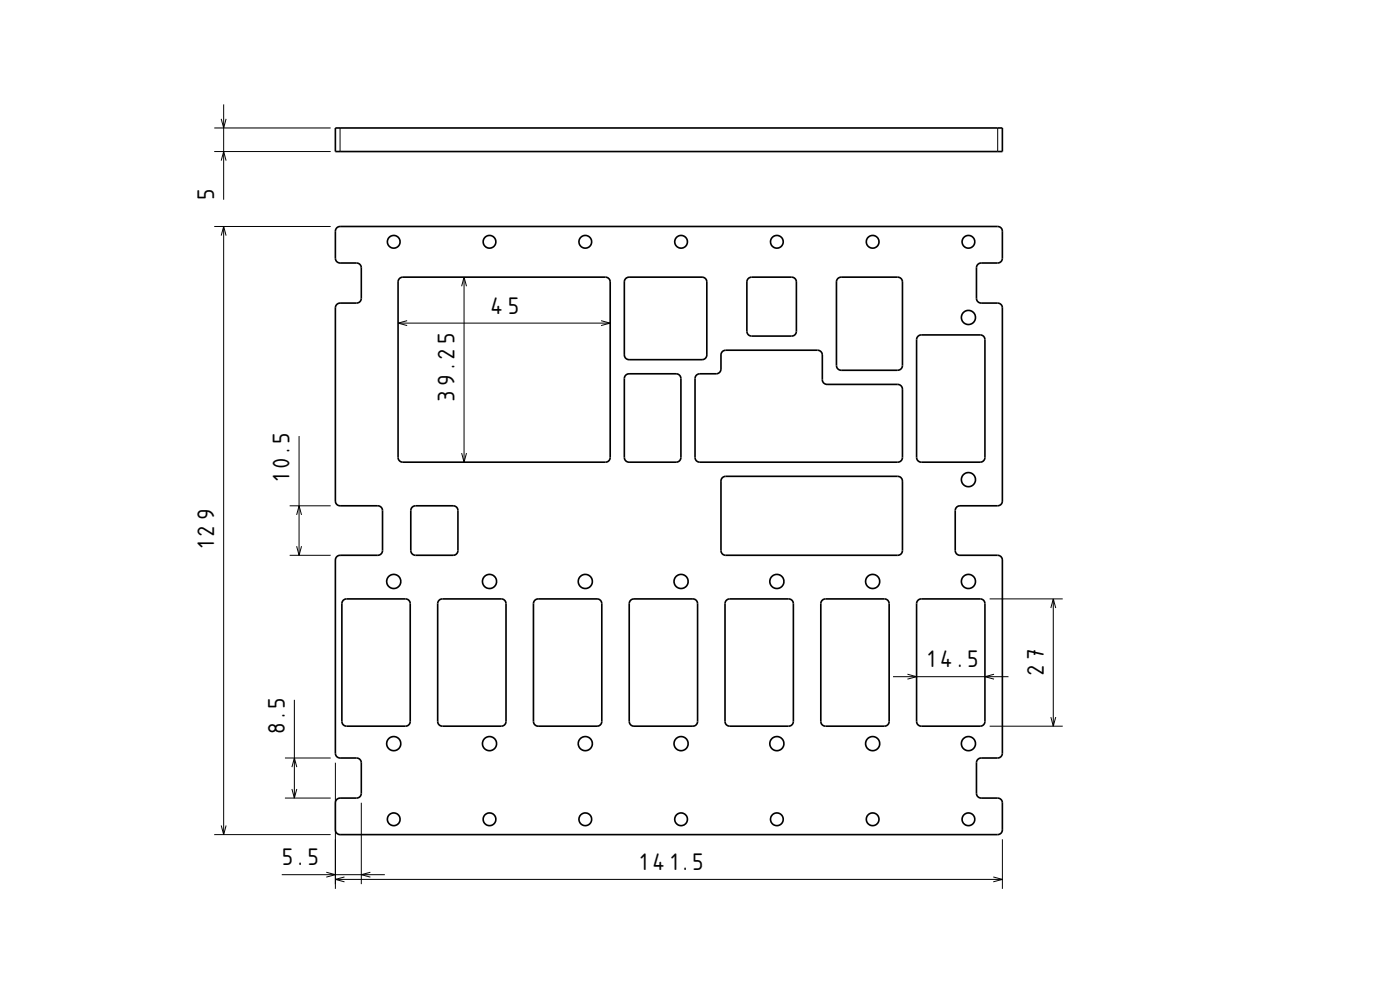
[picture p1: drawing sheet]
<svg xmlns="http://www.w3.org/2000/svg" width="297mm" height="210mm" viewBox="0 0 297 210" stroke-linecap="round" stroke-linejoin="round" font-family="sans-serif">
<g fill="none" stroke="#000" stroke-width=".21">
<path d="M45.4 32.1h24.7M45.4 27.1h24.7M46.9 25.2l.5 1.9 .6-1.9M46.9 34.1l.5-2 .6 2M47.4 22.1v20.3M72.1 27.1v5M211.6 27.1v5M45.4 48h24.7M46.9 50l.5-2 .6 2M47.4 48v129M98.4 58.8v39.2M84.4 68.5h45"/>
<path d="M86.4 68l-2 .5 2 .6M97.9 60.7l.5-1.9 .6 1.9M127.5 68l1.9 .5-1.9 .6M63.4 92.5v25.3M97.9 96.1l.5 1.9 .6-1.9M61.4 117.8h8.7M61.4 107.3h8.7M62.9 109.2l.5-1.9 .6 1.9M62.9 115.9l.5 1.9 .6-1.9M209.9 127h15.5M222.9 129l.5-2 .6 2M223.4 127v27"/>
<path d="M62.4 148.4v20.9M189.4 143.5h24.5M192.5 143l1.9 .5-1.9 .6M209.9 154h15.5M210.9 143l-2 .5 2 .6M222.9 152.1l.5 1.9 .6-1.9M45.4 177h24.7M46.9 175.1l.5 1.9 .6-1.9M60.4 169.3h9.7M60.4 160.8h9.7M61.9 162.7l.5-1.9 .6 1.9M61.9 167.4l.5 1.9 .6-1.9"/>
<path d="M71.1 161.8v26.7M76.6 170.3v17.2M212.6 178v10.5M59.8 185.5h21.8M69.2 185l1.9 .5-1.9 .6M71.1 186.5h141.5M73.1 186l-2 .5 2 .6M78.6 185l-2 .5 2 .6M210.7 186l1.9 .5-1.9 .6"/>
</g>
<g fill="none" stroke="#000" stroke-width=".35">
<path d="M71.1 27.1h141.5v5h-141.5zM71.5 48.3l.6-.3h139.5l.8 .4 .2 .6v6.1l-.3 .4-.4 .3h-3.8l-.4 .1-.4 .3-.2 .6v6.5l.2 .5 .5 .4 4.2 .1 .5 .5 .1 .5v41.1l-.3 .6-.7 .3h-8.2l-.6 .4-.2 .6v8.5l.3 .7 .7 .3h8.1l.5 .2 .4 .5v41.4l-.3 .6-.4 .3h-4l-.6 .4-.2 .6v6.5l.2 .5 .3 .3 .5 .2h3.9l.4 .3 .2 .4v6l-.3 .8-.7 .2h-139.5l-.7-.3-.3-.7 .1-6 .3-.4 .4-.3h3.7l.5-.1 .4-.4 .1-.5v-6.5l-.1-.5-.5-.5-4.2-.1-.5-.4-.2-.5 .1-41.1 .3-.6 .4-.3h8.2l.7-.3 .3-.6v-8.6l-.2-.7-.8-.3h-8l-.7-.3-.2-.5v-41.3l.1-.5 .6-.4h4l.6-.5 .1-.5v-6.5l-.1-.5-.3-.3-.5-.2-3.9-.1-.4-.2-.2-.5-.1-6zM84.8 59.1l.6-.3h43l.8 .3 .2 .7v37.2l-.3 .8-.7 .2h-43l-.7-.3-.3-.7v-37.2zM132.8 59.1l.6-.3h15.5l.8 .3 .2 .7v15.5l-.3 .7-.7 .3h-15.5l-.7-.3-.3-.7v-15.5zM158.8 59.1l.6-.3h8.5l.8 .3 .2 .7v10.5l-.3 .7-.7 .3h-8.5l-.7-.3-.3-.7v-10.5zM177.8 59.1l.6-.3h12l.6 .2 .3 .3 .1 .5v17.7l-.1 .6-.4 .3-.5 .1h-12l-.5-.1-.3-.4-.2-.5v-17.7zM132.8 79.6l.6-.3h10l.6 .2 .3 .3 .1 .5v16.7l-.1 .6-.4 .3-.5 .1h-10l-.5-.1-.3-.4-.2-.5v-16.7zM147.8 79.6l.6-.3h3.5l.7-.3 .3-.6 .1-3.4 .3-.4 .4-.3h20.1l.4 .3 .2 .7 .1 5.5 .2 .4 .4 .3h15.3l.8 .4 .2 .6v14.9l-.3 .4-.7 .2h-42.3l-.5-.5-.2-.5v-16.7zM194.8 71.3l.6-.3h12.6l.5 .2 .3 .4 .1 .4v25l-.1 .6-.4 .3-.5 .1h-12.5l-.5-.1-.3-.4-.2-.5v-25zM87.5 107.6l.6-.3h8l.8 .3 .2 .7v8.5l-.3 .7-.7 .3h-8l-.7-.3-.3-.7v-8.5zM153.3 101.3l.6-.3 36.9 .1 .4 .3 .2 .6v15.1l-.3 .4-.7 .3-36.8-.1-.4-.2-.3-.7v-14.8zM72.8 127.3l.7-.3h12.6l.5 .2 .3 .4 .1 .4v25l-.1 .6-.4 .3-.5 .1h-12.5l-.5-.1-.4-.4-.1-.5v-25z"/>
<path d="M93.2 127.3l.6-.3h12.6l.5 .2 .3 .4 .1 .4v25l-.1 .6-.4 .3-.5 .1h-12.5l-.5-.1-.3-.4-.2-.5v-25zM113.5 127.3l.7-.3h12.5l.5 .2 .3 .4 .2 .4v25l-.2 .6-.4 .3-.4 .1h-12.5l-.6-.1-.3-.4-.1-.5v-25zM133.8 127.3l.7-.3h12.6l.4 .2 .4 .4 .1 .4v25l-.2 .6-.3 .3-.5 .1h-12.5l-.6-.1-.3-.4-.1-.5v-25zM154.1 127.3l.7-.3h12.6l.5 .2 .3 .4 .1 .4v25l-.2 .6-.3 .3-.5 .1h-12.5l-.5-.1-.4-.4-.1-.5v-25zM174.4 127.3l.7-.3h12.6l.5 .2 .3 .4 .1 .4v25l-.1 .6-.4 .3-.5 .1h-12.5l-.5-.1-.4-.4-.1-.5v-25zM194.8 127.3l.6-.3h12.6l.5 .2 .3 .4 .1 .4v25l-.1 .6-.4 .3-.5 .1h-12.5l-.5-.1-.3-.4-.2-.5v-25z"/>
<circle cx="83.5" cy="51.3" r="1.35"/>
<circle cx="103.8" cy="51.3" r="1.35"/>
<circle cx="124.2" cy="51.3" r="1.35"/>
<circle cx="144.5" cy="51.3" r="1.35"/>
<circle cx="164.8" cy="51.3" r="1.35"/>
<circle cx="185.1" cy="51.3" r="1.35"/>
<circle cx="205.4" cy="51.3" r="1.35"/>
<circle cx="205.4" cy="67.3" r="1.5"/>
<circle cx="205.4" cy="101.7" r="1.5"/>
<circle cx="83.5" cy="123.3" r="1.5"/>
<circle cx="103.8" cy="123.3" r="1.5"/>
<circle cx="124.2" cy="123.3" r="1.5"/>
<circle cx="144.5" cy="123.3" r="1.5"/>
<circle cx="164.8" cy="123.3" r="1.5"/>
<circle cx="185.1" cy="123.3" r="1.5"/>
<circle cx="205.4" cy="123.3" r="1.5"/>
<circle cx="83.5" cy="157.7" r="1.5"/>
<circle cx="103.8" cy="157.7" r="1.5"/>
<circle cx="124.2" cy="157.7" r="1.5"/>
<circle cx="144.5" cy="157.7" r="1.5"/>
<circle cx="164.8" cy="157.7" r="1.5"/>
<circle cx="185.1" cy="157.7" r="1.5"/>
<circle cx="205.4" cy="157.7" r="1.5"/>
<circle cx="83.5" cy="173.8" r="1.35"/>
<circle cx="103.8" cy="173.8" r="1.35"/>
<circle cx="124.2" cy="173.8" r="1.35"/>
<circle cx="144.5" cy="173.8" r="1.35"/>
<circle cx="164.8" cy="173.8" r="1.35"/>
<circle cx="185.1" cy="173.8" r="1.35"/>
<circle cx="205.4" cy="173.8" r="1.35"/>
</g>
<g font-size="4.9">
<text x="45.4" y="42.4" transform="rotate(-90 45.4 42.4)">5</text>
<text x="104" y="66.5">4 5</text>
<text x="96.4" y="85.2" transform="rotate(-90 96.4 85.2)">3 9 . 2 5</text>
<text x="61.4" y="102.3" transform="rotate(-90 61.4 102.3)">1 0 . 5</text>
<text x="45.4" y="116.6" transform="rotate(-90 45.4 116.6)">1 2 9</text>
<text x="196.6" y="141.5">1 4 . 5</text>
<text x="221.4" y="143.3" transform="rotate(-90 221.4 143.3)">2 7</text>
<text x="60.4" y="155.8" transform="rotate(-90 60.4 155.8)">8 . 5</text>
<text x="59.8" y="183.5">5 . 5</text>
<text x="135.6" y="184.5">1 4 1 . 5</text>
</g>
</svg>
